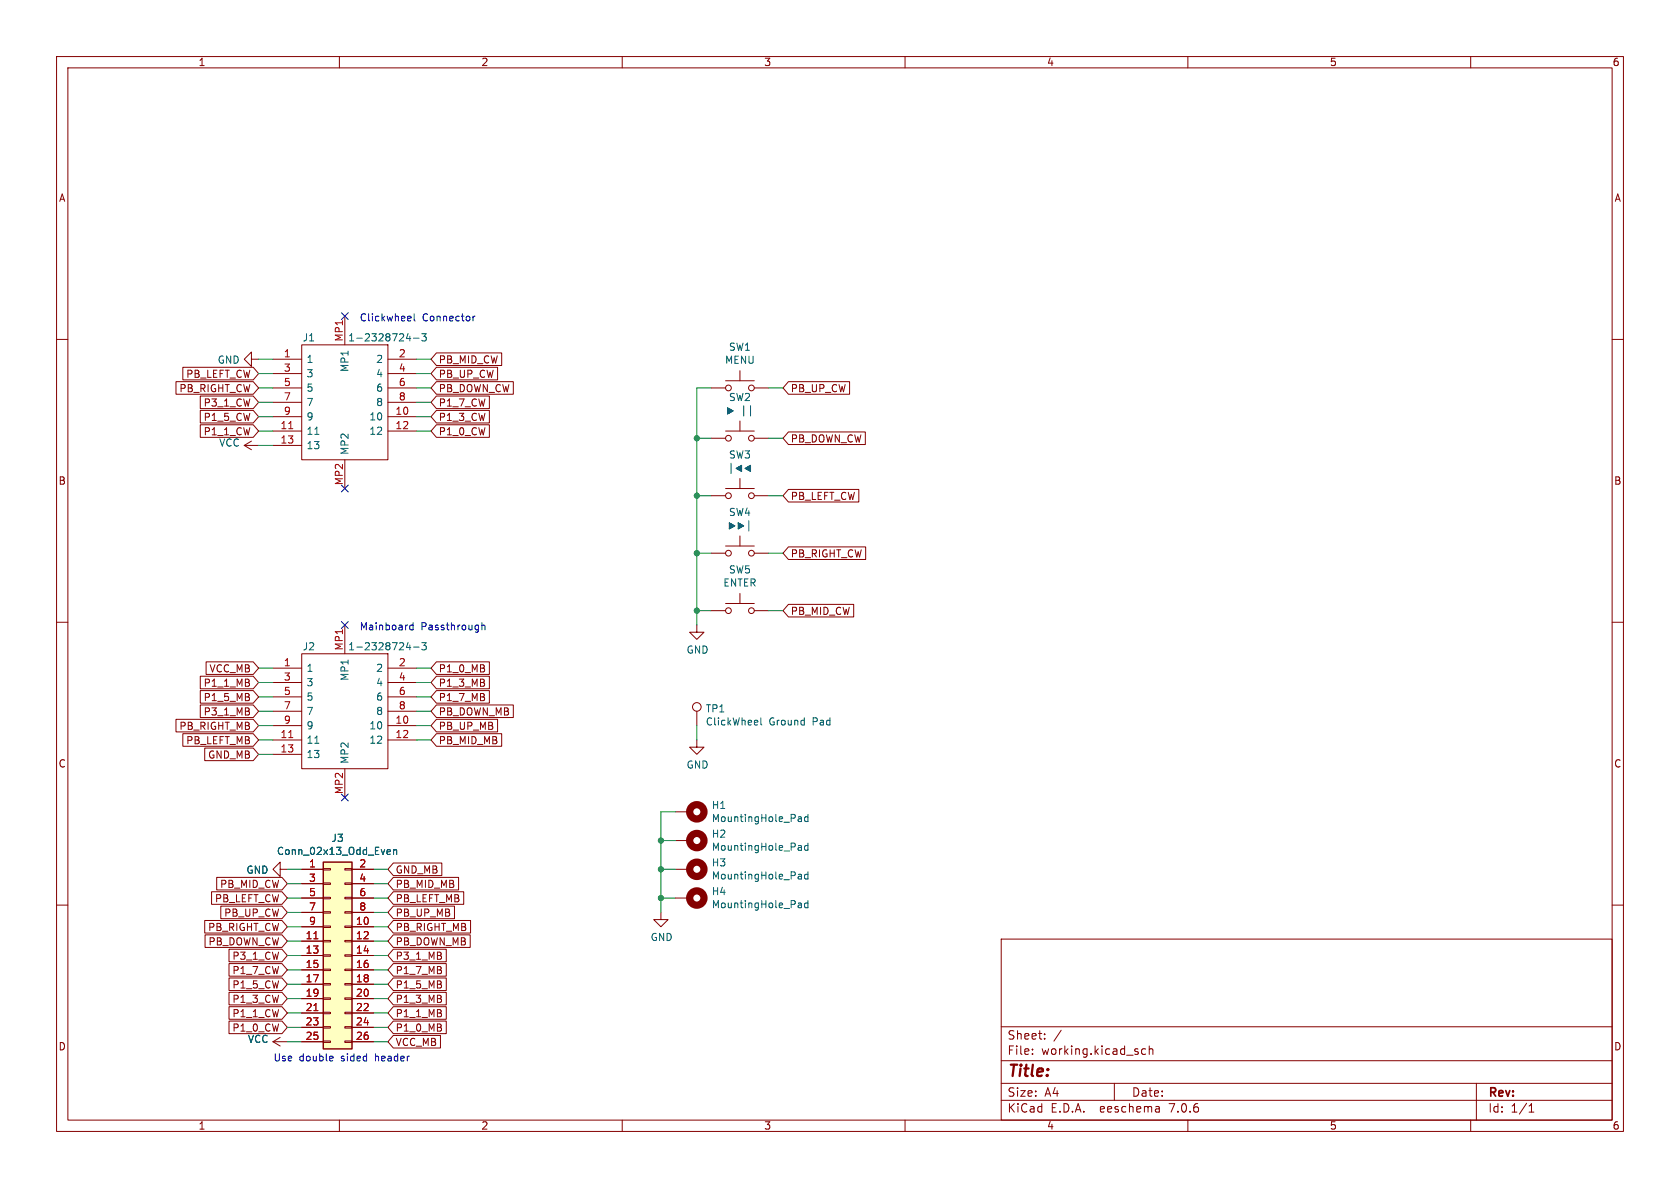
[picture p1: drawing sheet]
(kicad_sch (version 20230121) (generator eeschema)

 (paper "A4")

 (lib_symbols
  (symbol "Connector:TestPoint" (pin_numbers hide) (pin_names (offset 0.762) hide) (in_bom yes) (on_board yes)
   (property "Reference" "TP" (at 0 6.858 0) (effects (font (size 1.27 1.27))))
   (property "Value" "TestPoint" (at 0 5.08 0) (effects (font (size 1.27 1.27))))
   (property "Footprint" "" (at 5.08 0 0) (effects (font (size 1.27 1.27)) hide))
   (property "Datasheet" "~" (at 5.08 0 0) (effects (font (size 1.27 1.27)) hide))
   (symbol "TestPoint_0_1"
    (circle (center 0 3.302) (radius 0.762) (stroke (width 0) (type default)) (fill (type none))))
   (symbol "TestPoint_1_1"
    (pin passive line (at 0 0 90) (length 2.54) (name "1" (effects (font (size 1.27 1.27)))) (number "1" (effects (font (size 1.27 1.27)))))))
  (symbol "Connector_Generic:Conn_02x13_Odd_Even" (pin_names (offset 1.016) hide) (in_bom yes) (on_board yes)
   (property "Reference" "J" (at 1.27 17.78 0) (effects (font (size 1.27 1.27))))
   (property "Value" "Conn_02x13_Odd_Even" (at 1.27 -17.78 0) (effects (font (size 1.27 1.27))))
   (property "Footprint" "" (at 0 0 0) (effects (font (size 1.27 1.27)) hide))
   (property "Datasheet" "~" (at 0 0 0) (effects (font (size 1.27 1.27)) hide))
   (symbol "Conn_02x13_Odd_Even_1_1"
    (rectangle (start -1.27 -15.113) (end 0 -15.367) (stroke (width 0.1524) (type default)) (fill (type none)))
    (rectangle (start -1.27 -12.573) (end 0 -12.827) (stroke (width 0.1524) (type default)) (fill (type none)))
    (rectangle (start -1.27 -10.033) (end 0 -10.287) (stroke (width 0.1524) (type default)) (fill (type none)))
    (rectangle (start -1.27 -7.493) (end 0 -7.747) (stroke (width 0.1524) (type default)) (fill (type none)))
    (rectangle (start -1.27 -4.953) (end 0 -5.207) (stroke (width 0.1524) (type default)) (fill (type none)))
    (rectangle (start -1.27 -2.413) (end 0 -2.667) (stroke (width 0.1524) (type default)) (fill (type none)))
    (rectangle (start -1.27 0.127) (end 0 -0.127) (stroke (width 0.1524) (type default)) (fill (type none)))
    (rectangle (start -1.27 2.667) (end 0 2.413) (stroke (width 0.1524) (type default)) (fill (type none)))
    (rectangle (start -1.27 5.207) (end 0 4.953) (stroke (width 0.1524) (type default)) (fill (type none)))
    (rectangle (start -1.27 7.747) (end 0 7.493) (stroke (width 0.1524) (type default)) (fill (type none)))
    (rectangle (start -1.27 10.287) (end 0 10.033) (stroke (width 0.1524) (type default)) (fill (type none)))
    (rectangle (start -1.27 12.827) (end 0 12.573) (stroke (width 0.1524) (type default)) (fill (type none)))
    (rectangle (start -1.27 15.367) (end 0 15.113) (stroke (width 0.1524) (type default)) (fill (type none)))
    (rectangle (start -1.27 16.51) (end 3.81 -16.51) (stroke (width 0.254) (type default)) (fill (type background)))
    (rectangle (start 3.81 -15.113) (end 2.54 -15.367) (stroke (width 0.1524) (type default)) (fill (type none)))
    (rectangle (start 3.81 -12.573) (end 2.54 -12.827) (stroke (width 0.1524) (type default)) (fill (type none)))
    (rectangle (start 3.81 -10.033) (end 2.54 -10.287) (stroke (width 0.1524) (type default)) (fill (type none)))
    (rectangle (start 3.81 -7.493) (end 2.54 -7.747) (stroke (width 0.1524) (type default)) (fill (type none)))
    (rectangle (start 3.81 -4.953) (end 2.54 -5.207) (stroke (width 0.1524) (type default)) (fill (type none)))
    (rectangle (start 3.81 -2.413) (end 2.54 -2.667) (stroke (width 0.1524) (type default)) (fill (type none)))
    (rectangle (start 3.81 0.127) (end 2.54 -0.127) (stroke (width 0.1524) (type default)) (fill (type none)))
    (rectangle (start 3.81 2.667) (end 2.54 2.413) (stroke (width 0.1524) (type default)) (fill (type none)))
    (rectangle (start 3.81 5.207) (end 2.54 4.953) (stroke (width 0.1524) (type default)) (fill (type none)))
    (rectangle (start 3.81 7.747) (end 2.54 7.493) (stroke (width 0.1524) (type default)) (fill (type none)))
    (rectangle (start 3.81 10.287) (end 2.54 10.033) (stroke (width 0.1524) (type default)) (fill (type none)))
    (rectangle (start 3.81 12.827) (end 2.54 12.573) (stroke (width 0.1524) (type default)) (fill (type none)))
    (rectangle (start 3.81 15.367) (end 2.54 15.113) (stroke (width 0.1524) (type default)) (fill (type none)))
    (pin passive line (at -5.08 15.24 0) (length 3.81) (name "Pin_1" (effects (font (size 1.27 1.27)))) (number "1" (effects (font (size 1.27 1.27)))))
    (pin passive line (at 7.62 5.08 180) (length 3.81) (name "Pin_10" (effects (font (size 1.27 1.27)))) (number "10" (effects (font (size 1.27 1.27)))))
    (pin passive line (at -5.08 2.54 0) (length 3.81) (name "Pin_11" (effects (font (size 1.27 1.27)))) (number "11" (effects (font (size 1.27 1.27)))))
    (pin passive line (at 7.62 2.54 180) (length 3.81) (name "Pin_12" (effects (font (size 1.27 1.27)))) (number "12" (effects (font (size 1.27 1.27)))))
    (pin passive line (at -5.08 0 0) (length 3.81) (name "Pin_13" (effects (font (size 1.27 1.27)))) (number "13" (effects (font (size 1.27 1.27)))))
    (pin passive line (at 7.62 0 180) (length 3.81) (name "Pin_14" (effects (font (size 1.27 1.27)))) (number "14" (effects (font (size 1.27 1.27)))))
    (pin passive line (at -5.08 -2.54 0) (length 3.81) (name "Pin_15" (effects (font (size 1.27 1.27)))) (number "15" (effects (font (size 1.27 1.27)))))
    (pin passive line (at 7.62 -2.54 180) (length 3.81) (name "Pin_16" (effects (font (size 1.27 1.27)))) (number "16" (effects (font (size 1.27 1.27)))))
    (pin passive line (at -5.08 -5.08 0) (length 3.81) (name "Pin_17" (effects (font (size 1.27 1.27)))) (number "17" (effects (font (size 1.27 1.27)))))
    (pin passive line (at 7.62 -5.08 180) (length 3.81) (name "Pin_18" (effects (font (size 1.27 1.27)))) (number "18" (effects (font (size 1.27 1.27)))))
    (pin passive line (at -5.08 -7.62 0) (length 3.81) (name "Pin_19" (effects (font (size 1.27 1.27)))) (number "19" (effects (font (size 1.27 1.27)))))
    (pin passive line (at 7.62 15.24 180) (length 3.81) (name "Pin_2" (effects (font (size 1.27 1.27)))) (number "2" (effects (font (size 1.27 1.27)))))
    (pin passive line (at 7.62 -7.62 180) (length 3.81) (name "Pin_20" (effects (font (size 1.27 1.27)))) (number "20" (effects (font (size 1.27 1.27)))))
    (pin passive line (at -5.08 -10.16 0) (length 3.81) (name "Pin_21" (effects (font (size 1.27 1.27)))) (number "21" (effects (font (size 1.27 1.27)))))
    (pin passive line (at 7.62 -10.16 180) (length 3.81) (name "Pin_22" (effects (font (size 1.27 1.27)))) (number "22" (effects (font (size 1.27 1.27)))))
    (pin passive line (at -5.08 -12.7 0) (length 3.81) (name "Pin_23" (effects (font (size 1.27 1.27)))) (number "23" (effects (font (size 1.27 1.27)))))
    (pin passive line (at 7.62 -12.7 180) (length 3.81) (name "Pin_24" (effects (font (size 1.27 1.27)))) (number "24" (effects (font (size 1.27 1.27)))))
    (pin passive line (at -5.08 -15.24 0) (length 3.81) (name "Pin_25" (effects (font (size 1.27 1.27)))) (number "25" (effects (font (size 1.27 1.27)))))
    (pin passive line (at 7.62 -15.24 180) (length 3.81) (name "Pin_26" (effects (font (size 1.27 1.27)))) (number "26" (effects (font (size 1.27 1.27)))))
    (pin passive line (at -5.08 12.7 0) (length 3.81) (name "Pin_3" (effects (font (size 1.27 1.27)))) (number "3" (effects (font (size 1.27 1.27)))))
    (pin passive line (at 7.62 12.7 180) (length 3.81) (name "Pin_4" (effects (font (size 1.27 1.27)))) (number "4" (effects (font (size 1.27 1.27)))))
    (pin passive line (at -5.08 10.16 0) (length 3.81) (name "Pin_5" (effects (font (size 1.27 1.27)))) (number "5" (effects (font (size 1.27 1.27)))))
    (pin passive line (at 7.62 10.16 180) (length 3.81) (name "Pin_6" (effects (font (size 1.27 1.27)))) (number "6" (effects (font (size 1.27 1.27)))))
    (pin passive line (at -5.08 7.62 0) (length 3.81) (name "Pin_7" (effects (font (size 1.27 1.27)))) (number "7" (effects (font (size 1.27 1.27)))))
    (pin passive line (at 7.62 7.62 180) (length 3.81) (name "Pin_8" (effects (font (size 1.27 1.27)))) (number "8" (effects (font (size 1.27 1.27)))))
    (pin passive line (at -5.08 5.08 0) (length 3.81) (name "Pin_9" (effects (font (size 1.27 1.27)))) (number "9" (effects (font (size 1.27 1.27)))))))
  (symbol "Mechanical:MountingHole_Pad" (pin_numbers hide) (pin_names (offset 1.016) hide) (in_bom yes) (on_board yes)
   (property "Reference" "H" (at 0 6.35 0) (effects (font (size 1.27 1.27))))
   (property "Value" "MountingHole_Pad" (at 0 4.445 0) (effects (font (size 1.27 1.27))))
   (property "Footprint" "" (at 0 0 0) (effects (font (size 1.27 1.27)) hide))
   (property "Datasheet" "~" (at 0 0 0) (effects (font (size 1.27 1.27)) hide))
   (symbol "MountingHole_Pad_0_1"
    (circle (center 0 1.27) (radius 1.27) (stroke (width 1.27) (type default)) (fill (type none))))
   (symbol "MountingHole_Pad_1_1"
    (pin input line (at 0 -2.54 90) (length 2.54) (name "1" (effects (font (size 1.27 1.27)))) (number "1" (effects (font (size 1.27 1.27)))))))
  (symbol "Switch:SW_Push" (pin_numbers hide) (pin_names (offset 1.016) hide) (in_bom yes) (on_board yes)
   (property "Reference" "SW" (at 1.27 2.54 0) (effects (font (size 1.27 1.27)) (justify left)))
   (property "Value" "SW_Push" (at 0 -1.524 0) (effects (font (size 1.27 1.27))))
   (property "Footprint" "" (at 0 5.08 0) (effects (font (size 1.27 1.27)) hide))
   (property "Datasheet" "~" (at 0 5.08 0) (effects (font (size 1.27 1.27)) hide))
   (symbol "SW_Push_0_1"
    (circle (center -2.032 0) (radius 0.508) (stroke (width 0) (type default)) (fill (type none)))
    (polyline (pts (xy 0 1.27) (xy 0 3.048)) (stroke (width 0) (type default)) (fill (type none)))
    (polyline (pts (xy 2.54 1.27) (xy -2.54 1.27)) (stroke (width 0) (type default)) (fill (type none)))
    (circle (center 2.032 0) (radius 0.508) (stroke (width 0) (type default)) (fill (type none)))
    (pin passive line (at -5.08 0 0) (length 2.54) (name "1" (effects (font (size 1.27 1.27)))) (number "1" (effects (font (size 1.27 1.27)))))
    (pin passive line (at 5.08 0 180) (length 2.54) (name "2" (effects (font (size 1.27 1.27)))) (number "2" (effects (font (size 1.27 1.27)))))))
  (symbol "custom:1-2328724-3" (pin_names (offset 0.762)) (in_bom yes) (on_board yes)
   (property "Reference" "J" (at 26.67 12.7 0) (effects (font (size 1.27 1.27)) (justify left)))
   (property "Value" "1-2328724-3" (at 26.67 10.16 0) (effects (font (size 1.27 1.27)) (justify left)))
   (property "Footprint" "123287243" (at 26.67 7.62 0) (effects (font (size 1.27 1.27)) (justify left) hide))
   (property "Datasheet" "https://www.te.com/commerce/DocumentDelivery/DDEController?Action=showdoc&DocId=Customer+Drawing%7F2328724%7F3%7Fpdf%7FEnglish%7FENG_CD_2328724_3.pdf%7F1-2328724-3" (at 26.67 5.08 0) (effects (font (size 1.27 1.27)) (justify left) hide))
   (property "Description" "AMP - TE CONNECTIVITY - 1-2328724-3 - CONNECTOR, FPC, R/A, 13POS, 1ROW, 0.3MM" (at 26.67 2.54 0) (effects (font (size 1.27 1.27)) (justify left) hide))
   (property "Height" "1.1" (at 26.67 0 0) (effects (font (size 1.27 1.27)) (justify left) hide))
   (property "Mouser Part Number" "571-1-2328724-3" (at 26.67 -2.54 0) (effects (font (size 1.27 1.27)) (justify left) hide))
   (property "Mouser Price/Stock" "https://www.mouser.com/Search/Refine.aspx?Keyword=571-1-2328724-3" (at 26.67 -5.08 0) (effects (font (size 1.27 1.27)) (justify left) hide))
   (property "Manufacturer_Name" "TE Connectivity" (at 26.67 -7.62 0) (effects (font (size 1.27 1.27)) (justify left) hide))
   (property "Manufacturer_Part_Number" "1-2328724-3" (at 26.67 -10.16 0) (effects (font (size 1.27 1.27)) (justify left) hide))
   (symbol "1-2328724-3_0_0"
    (pin passive line (at 7.62 -12.7 90) (length 5.08) (name "1" (effects (font (size 1.27 1.27)))) (number "1" (effects (font (size 1.27 1.27)))))
    (pin passive line (at 17.78 12.7 270) (length 5.08) (name "10" (effects (font (size 1.27 1.27)))) (number "10" (effects (font (size 1.27 1.27)))))
    (pin passive line (at 20.32 -12.7 90) (length 5.08) (name "11" (effects (font (size 1.27 1.27)))) (number "11" (effects (font (size 1.27 1.27)))))
    (pin passive line (at 20.32 12.7 270) (length 5.08) (name "12" (effects (font (size 1.27 1.27)))) (number "12" (effects (font (size 1.27 1.27)))))
    (pin passive line (at 22.86 -12.7 90) (length 5.08) (name "13" (effects (font (size 1.27 1.27)))) (number "13" (effects (font (size 1.27 1.27)))))
    (pin passive line (at 7.62 12.7 270) (length 5.08) (name "2" (effects (font (size 1.27 1.27)))) (number "2" (effects (font (size 1.27 1.27)))))
    (pin passive line (at 10.16 -12.7 90) (length 5.08) (name "3" (effects (font (size 1.27 1.27)))) (number "3" (effects (font (size 1.27 1.27)))))
    (pin passive line (at 10.16 12.7 270) (length 5.08) (name "4" (effects (font (size 1.27 1.27)))) (number "4" (effects (font (size 1.27 1.27)))))
    (pin passive line (at 12.7 -12.7 90) (length 5.08) (name "5" (effects (font (size 1.27 1.27)))) (number "5" (effects (font (size 1.27 1.27)))))
    (pin passive line (at 12.7 12.7 270) (length 5.08) (name "6" (effects (font (size 1.27 1.27)))) (number "6" (effects (font (size 1.27 1.27)))))
    (pin passive line (at 15.24 -12.7 90) (length 5.08) (name "7" (effects (font (size 1.27 1.27)))) (number "7" (effects (font (size 1.27 1.27)))))
    (pin passive line (at 15.24 12.7 270) (length 5.08) (name "8" (effects (font (size 1.27 1.27)))) (number "8" (effects (font (size 1.27 1.27)))))
    (pin passive line (at 17.78 -12.7 90) (length 5.08) (name "9" (effects (font (size 1.27 1.27)))) (number "9" (effects (font (size 1.27 1.27)))))
    (pin passive line (at 0 0 0) (length 5.08) (name "MP1" (effects (font (size 1.27 1.27)))) (number "MP1" (effects (font (size 1.27 1.27)))))
    (pin passive line (at 30.48 0 180) (length 5.08) (name "MP2" (effects (font (size 1.27 1.27)))) (number "MP2" (effects (font (size 1.27 1.27))))))
   (symbol "1-2328724-3_0_1"
    (polyline (pts (xy 5.08 7.62) (xy 25.4 7.62) (xy 25.4 -7.62) (xy 5.08 -7.62) (xy 5.08 7.62)) (stroke (width 0.1524) (type solid)) (fill (type none)))))
  (symbol "power:GND" (power) (pin_names (offset 0)) (in_bom yes) (on_board yes)
   (property "Reference" "#PWR" (at 0 -6.35 0) (effects (font (size 1.27 1.27)) hide))
   (property "Value" "GND" (at 0 -3.81 0) (effects (font (size 1.27 1.27))))
   (property "Footprint" "" (at 0 0 0) (effects (font (size 1.27 1.27)) hide))
   (property "Datasheet" "" (at 0 0 0) (effects (font (size 1.27 1.27)) hide))
   (symbol "GND_0_1"
    (polyline (pts (xy 0 0) (xy 0 -1.27) (xy 1.27 -1.27) (xy 0 -2.54) (xy -1.27 -1.27) (xy 0 -1.27)) (stroke (width 0) (type default)) (fill (type none))))
   (symbol "GND_1_1"
    (pin power_in line (at 0 0 270) (length 0) hide (name "GND" (effects (font (size 1.27 1.27)))) (number "1" (effects (font (size 1.27 1.27)))))))
  (symbol "power:VCC" (power) (pin_names (offset 0)) (in_bom yes) (on_board yes)
   (property "Reference" "#PWR" (at 0 -3.81 0) (effects (font (size 1.27 1.27)) hide))
   (property "Value" "VCC" (at 0 3.81 0) (effects (font (size 1.27 1.27))))
   (property "Footprint" "" (at 0 0 0) (effects (font (size 1.27 1.27)) hide))
   (property "Datasheet" "" (at 0 0 0) (effects (font (size 1.27 1.27)) hide))
   (symbol "VCC_0_1"
    (polyline (pts (xy -0.762 1.27) (xy 0 2.54)) (stroke (width 0) (type default)) (fill (type none)))
    (polyline (pts (xy 0 0) (xy 0 2.54)) (stroke (width 0) (type default)) (fill (type none)))
    (polyline (pts (xy 0 2.54) (xy 0.762 1.27)) (stroke (width 0) (type default)) (fill (type none))))
   (symbol "VCC_1_1"
    (pin power_in line (at 0 0 90) (length 0) hide (name "VCC" (effects (font (size 1.27 1.27)))) (number "1" (effects (font (size 1.27 1.27))))))))

 (junction (at 123.19 77.47) (diameter 0) (color 0 0 0 0))
 (junction (at 123.19 97.79) (diameter 0) (color 0 0 0 0))
 (junction (at 116.84 158.75) (diameter 0) (color 0 0 0 0))
 (junction (at 116.84 148.59) (diameter 0) (color 0 0 0 0))
 (junction (at 116.84 153.67) (diameter 0) (color 0 0 0 0))
 (junction (at 123.19 107.95) (diameter 0) (color 0 0 0 0))
 (junction (at 123.19 87.63) (diameter 0) (color 0 0 0 0))

 (no_connect (at 60.96 110.49))
 (no_connect (at 60.96 55.88))
 (no_connect (at 60.96 140.97))
 (no_connect (at 60.96 86.36))

 (wire (pts (xy 48.26 68.58) (xy 45.72 68.58)) (stroke (width 0) (type default)))
 (wire (pts (xy 53.34 184.15) (xy 50.8 184.15)) (stroke (width 0) (type default)))
 (wire (pts (xy 50.8 176.53) (xy 53.34 176.53)) (stroke (width 0) (type default)))
 (wire (pts (xy 66.04 156.21) (xy 68.58 156.21)) (stroke (width 0) (type default)))
 (wire (pts (xy 66.04 173.99) (xy 68.58 173.99)) (stroke (width 0) (type default)))
 (wire (pts (xy 125.73 107.95) (xy 123.19 107.95)) (stroke (width 0) (type default)))
 (wire (pts (xy 73.66 123.19) (xy 76.2 123.19)) (stroke (width 0) (type default)))
 (wire (pts (xy 48.26 118.11) (xy 45.72 118.11)) (stroke (width 0) (type default)))
 (wire (pts (xy 73.66 125.73) (xy 76.2 125.73)) (stroke (width 0) (type default)))
 (wire (pts (xy 48.26 125.73) (xy 45.72 125.73)) (stroke (width 0) (type default)))
 (wire (pts (xy 48.26 66.04) (xy 45.72 66.04)) (stroke (width 0) (type default)))
 (wire (pts (xy 53.34 153.67) (xy 50.8 153.67)) (stroke (width 0) (type default)))
 (wire (pts (xy 48.26 123.19) (xy 45.72 123.19)) (stroke (width 0) (type default)))
 (wire (pts (xy 66.04 153.67) (xy 68.58 153.67)) (stroke (width 0) (type default)))
 (wire (pts (xy 123.19 107.95) (xy 123.19 110.49)) (stroke (width 0) (type default)))
 (wire (pts (xy 125.73 87.63) (xy 123.19 87.63)) (stroke (width 0) (type default)))
 (wire (pts (xy 73.66 130.81) (xy 76.2 130.81)) (stroke (width 0) (type default)))
 (wire (pts (xy 53.34 168.91) (xy 50.8 168.91)) (stroke (width 0) (type default)))
 (wire (pts (xy 73.66 66.04) (xy 76.2 66.04)) (stroke (width 0) (type default)))
 (wire (pts (xy 68.58 181.61) (xy 66.04 181.61)) (stroke (width 0) (type default)))
 (wire (pts (xy 48.26 120.65) (xy 45.72 120.65)) (stroke (width 0) (type default)))
 (wire (pts (xy 50.8 163.83) (xy 53.34 163.83)) (stroke (width 0) (type default)))
 (wire (pts (xy 116.84 143.51) (xy 116.84 148.59)) (stroke (width 0) (type default)))
 (wire (pts (xy 119.38 158.75) (xy 116.84 158.75)) (stroke (width 0) (type default)))
 (wire (pts (xy 50.8 181.61) (xy 53.34 181.61)) (stroke (width 0) (type default)))
 (wire (pts (xy 123.19 68.58) (xy 123.19 77.47)) (stroke (width 0) (type default)))
 (wire (pts (xy 48.26 76.2) (xy 45.72 76.2)) (stroke (width 0) (type default)))
 (wire (pts (xy 50.8 171.45) (xy 53.34 171.45)) (stroke (width 0) (type default)))
 (wire (pts (xy 73.66 118.11) (xy 76.2 118.11)) (stroke (width 0) (type default)))
 (wire (pts (xy 50.8 158.75) (xy 53.34 158.75)) (stroke (width 0) (type default)))
 (wire (pts (xy 48.26 78.74) (xy 45.72 78.74)) (stroke (width 0) (type default)))
 (wire (pts (xy 73.66 73.66) (xy 76.2 73.66)) (stroke (width 0) (type default)))
 (wire (pts (xy 66.04 179.07) (xy 68.58 179.07)) (stroke (width 0) (type default)))
 (wire (pts (xy 66.04 166.37) (xy 68.58 166.37)) (stroke (width 0) (type default)))
 (wire (pts (xy 53.34 173.99) (xy 50.8 173.99)) (stroke (width 0) (type default)))
 (wire (pts (xy 66.04 161.29) (xy 68.58 161.29)) (stroke (width 0) (type default)))
 (wire (pts (xy 125.73 97.79) (xy 123.19 97.79)) (stroke (width 0) (type default)))
 (wire (pts (xy 135.89 107.95) (xy 138.43 107.95)) (stroke (width 0) (type default)))
 (wire (pts (xy 123.19 97.79) (xy 123.19 107.95)) (stroke (width 0) (type default)))
 (wire (pts (xy 53.34 179.07) (xy 50.8 179.07)) (stroke (width 0) (type default)))
 (wire (pts (xy 48.26 71.12) (xy 45.72 71.12)) (stroke (width 0) (type default)))
 (wire (pts (xy 48.26 130.81) (xy 45.72 130.81)) (stroke (width 0) (type default)))
 (wire (pts (xy 116.84 158.75) (xy 116.84 161.29)) (stroke (width 0) (type default)))
 (wire (pts (xy 73.66 120.65) (xy 76.2 120.65)) (stroke (width 0) (type default)))
 (wire (pts (xy 119.38 143.51) (xy 116.84 143.51)) (stroke (width 0) (type default)))
 (wire (pts (xy 123.19 128.27) (xy 123.19 130.81)) (stroke (width 0) (type default)))
 (wire (pts (xy 125.73 77.47) (xy 123.19 77.47)) (stroke (width 0) (type default)))
 (wire (pts (xy 68.58 171.45) (xy 66.04 171.45)) (stroke (width 0) (type default)))
 (wire (pts (xy 68.58 158.75) (xy 66.04 158.75)) (stroke (width 0) (type default)))
 (wire (pts (xy 116.84 148.59) (xy 116.84 153.67)) (stroke (width 0) (type default)))
 (wire (pts (xy 135.89 68.58) (xy 138.43 68.58)) (stroke (width 0) (type default)))
 (wire (pts (xy 123.19 77.47) (xy 123.19 87.63)) (stroke (width 0) (type default)))
 (wire (pts (xy 119.38 153.67) (xy 116.84 153.67)) (stroke (width 0) (type default)))
 (wire (pts (xy 53.34 161.29) (xy 50.8 161.29)) (stroke (width 0) (type default)))
 (wire (pts (xy 53.34 166.37) (xy 50.8 166.37)) (stroke (width 0) (type default)))
 (wire (pts (xy 68.58 163.83) (xy 66.04 163.83)) (stroke (width 0) (type default)))
 (wire (pts (xy 135.89 77.47) (xy 138.43 77.47)) (stroke (width 0) (type default)))
 (wire (pts (xy 135.89 97.79) (xy 138.43 97.79)) (stroke (width 0) (type default)))
 (wire (pts (xy 73.66 63.5) (xy 76.2 63.5)) (stroke (width 0) (type default)))
 (wire (pts (xy 53.34 156.21) (xy 50.8 156.21)) (stroke (width 0) (type default)))
 (wire (pts (xy 48.26 133.35) (xy 45.72 133.35)) (stroke (width 0) (type default)))
 (wire (pts (xy 73.66 71.12) (xy 76.2 71.12)) (stroke (width 0) (type default)))
 (wire (pts (xy 48.26 128.27) (xy 45.72 128.27)) (stroke (width 0) (type default)))
 (wire (pts (xy 73.66 68.58) (xy 76.2 68.58)) (stroke (width 0) (type default)))
 (wire (pts (xy 135.89 87.63) (xy 138.43 87.63)) (stroke (width 0) (type default)))
 (wire (pts (xy 48.26 73.66) (xy 45.72 73.66)) (stroke (width 0) (type default)))
 (wire (pts (xy 119.38 148.59) (xy 116.84 148.59)) (stroke (width 0) (type default)))
 (wire (pts (xy 48.26 63.5) (xy 45.72 63.5)) (stroke (width 0) (type default)))
 (wire (pts (xy 68.58 176.53) (xy 66.04 176.53)) (stroke (width 0) (type default)))
 (wire (pts (xy 66.04 184.15) (xy 68.58 184.15)) (stroke (width 0) (type default)))
 (wire (pts (xy 73.66 128.27) (xy 76.2 128.27)) (stroke (width 0) (type default)))
 (wire (pts (xy 73.66 76.2) (xy 76.2 76.2)) (stroke (width 0) (type default)))
 (wire (pts (xy 116.84 153.67) (xy 116.84 158.75)) (stroke (width 0) (type default)))
 (wire (pts (xy 123.19 87.63) (xy 123.19 97.79)) (stroke (width 0) (type default)))
 (wire (pts (xy 66.04 168.91) (xy 68.58 168.91)) (stroke (width 0) (type default)))
 (wire (pts (xy 125.73 68.58) (xy 123.19 68.58)) (stroke (width 0) (type default)))

 (text "Clickwheel Connector" (at 63.5 57.15 0) (effects (font (size 1.27 1.27)) (justify left bottom)))
 (text "Use double sided header" (at 48.26 187.96 0) (effects (font (size 1.27 1.27)) (justify left bottom)))
 (text "Mainboard Passthrough\n" (at 63.5 111.76 0) (effects (font (size 1.27 1.27)) (justify left bottom)))

 (global_label "PB_UP_CW" (shape input) (at 138.43 68.58 0) (effects (font (size 1.27 1.27)) (justify left))
  (property "Intersheetrefs" "${INTERSHEET_REFS}" (at 138.43 68.58 0) (effects (font (size 1.27 1.27)) hide)))
 (global_label "PB_MID_CW" (shape input) (at 50.8 156.21 180) (effects (font (size 1.27 1.27)) (justify right))
  (property "Intersheetrefs" "${INTERSHEET_REFS}" (at 50.8 156.21 0) (effects (font (size 1.27 1.27)) hide)))
 (global_label "P1_5_CW" (shape input) (at 50.8 173.99 180) (effects (font (size 1.27 1.27)) (justify right))
  (property "Intersheetrefs" "${INTERSHEET_REFS}" (at 50.8 173.99 0) (effects (font (size 1.27 1.27)) hide)))
 (global_label "P1_0_MB" (shape input) (at 76.2 118.11 0) (effects (font (size 1.27 1.27)) (justify left))
  (property "Intersheetrefs" "${INTERSHEET_REFS}" (at 76.2 118.11 0) (effects (font (size 1.27 1.27)) hide)))
 (global_label "PB_MID_CW" (shape input) (at 138.43 107.95 0) (effects (font (size 1.27 1.27)) (justify left))
  (property "Intersheetrefs" "${INTERSHEET_REFS}" (at 138.43 107.95 0) (effects (font (size 1.27 1.27)) hide)))
 (global_label "P3_1_CW" (shape input) (at 50.8 168.91 180) (effects (font (size 1.27 1.27)) (justify right))
  (property "Intersheetrefs" "${INTERSHEET_REFS}" (at 50.8 168.91 0) (effects (font (size 1.27 1.27)) hide)))
 (global_label "P1_5_MB" (shape input) (at 68.58 173.99 0) (effects (font (size 1.27 1.27)) (justify left))
  (property "Intersheetrefs" "${INTERSHEET_REFS}" (at 68.58 173.99 0) (effects (font (size 1.27 1.27)) hide)))
 (global_label "VCC_MB" (shape input) (at 45.72 118.11 180) (effects (font (size 1.27 1.27)) (justify right))
  (property "Intersheetrefs" "${INTERSHEET_REFS}" (at 45.72 118.11 0) (effects (font (size 1.27 1.27)) hide)))
 (global_label "PB_RIGHT_MB" (shape input) (at 45.72 128.27 180) (effects (font (size 1.27 1.27)) (justify right))
  (property "Intersheetrefs" "${INTERSHEET_REFS}" (at 45.72 128.27 0) (effects (font (size 1.27 1.27)) hide)))
 (global_label "PB_UP_CW" (shape input) (at 50.8 161.29 180) (effects (font (size 1.27 1.27)) (justify right))
  (property "Intersheetrefs" "${INTERSHEET_REFS}" (at 50.8 161.29 0) (effects (font (size 1.27 1.27)) hide)))
 (global_label "PB_DOWN_CW" (shape input) (at 138.43 77.47 0) (effects (font (size 1.27 1.27)) (justify left))
  (property "Intersheetrefs" "${INTERSHEET_REFS}" (at 138.43 77.47 0) (effects (font (size 1.27 1.27)) hide)))
 (global_label "GND_MB" (shape input) (at 68.58 153.67 0) (effects (font (size 1.27 1.27)) (justify left))
  (property "Intersheetrefs" "${INTERSHEET_REFS}" (at 68.58 153.67 0) (effects (font (size 1.27 1.27)) hide)))
 (global_label "PB_LEFT_CW" (shape input) (at 138.43 87.63 0) (effects (font (size 1.27 1.27)) (justify left))
  (property "Intersheetrefs" "${INTERSHEET_REFS}" (at 138.43 87.63 0) (effects (font (size 1.27 1.27)) hide)))
 (global_label "PB_RIGHT_CW" (shape input) (at 138.43 97.79 0) (effects (font (size 1.27 1.27)) (justify left))
  (property "Intersheetrefs" "${INTERSHEET_REFS}" (at 138.43 97.79 0) (effects (font (size 1.27 1.27)) hide)))
 (global_label "P1_3_CW" (shape input) (at 76.2 73.66 0) (effects (font (size 1.27 1.27)) (justify left))
  (property "Intersheetrefs" "${INTERSHEET_REFS}" (at 76.2 73.66 0) (effects (font (size 1.27 1.27)) hide)))
 (global_label "P1_7_MB" (shape input) (at 68.58 171.45 0) (effects (font (size 1.27 1.27)) (justify left))
  (property "Intersheetrefs" "${INTERSHEET_REFS}" (at 68.58 171.45 0) (effects (font (size 1.27 1.27)) hide)))
 (global_label "PB_DOWN_MB" (shape input) (at 68.58 166.37 0) (effects (font (size 1.27 1.27)) (justify left))
  (property "Intersheetrefs" "${INTERSHEET_REFS}" (at 68.58 166.37 0) (effects (font (size 1.27 1.27)) hide)))
 (global_label "PB_MID_MB" (shape input) (at 68.58 156.21 0) (effects (font (size 1.27 1.27)) (justify left))
  (property "Intersheetrefs" "${INTERSHEET_REFS}" (at 68.58 156.21 0) (effects (font (size 1.27 1.27)) hide)))
 (global_label "P1_0_CW" (shape input) (at 50.8 181.61 180) (effects (font (size 1.27 1.27)) (justify right))
  (property "Intersheetrefs" "${INTERSHEET_REFS}" (at 50.8 181.61 0) (effects (font (size 1.27 1.27)) hide)))
 (global_label "PB_LEFT_CW" (shape input) (at 50.8 158.75 180) (effects (font (size 1.27 1.27)) (justify right))
  (property "Intersheetrefs" "${INTERSHEET_REFS}" (at 50.8 158.75 0) (effects (font (size 1.27 1.27)) hide)))
 (global_label "P1_0_MB" (shape input) (at 68.58 181.61 0) (effects (font (size 1.27 1.27)) (justify left))
  (property "Intersheetrefs" "${INTERSHEET_REFS}" (at 68.58 181.61 0) (effects (font (size 1.27 1.27)) hide)))
 (global_label "P1_3_MB" (shape input) (at 68.58 176.53 0) (effects (font (size 1.27 1.27)) (justify left))
  (property "Intersheetrefs" "${INTERSHEET_REFS}" (at 68.58 176.53 0) (effects (font (size 1.27 1.27)) hide)))
 (global_label "PB_DOWN_CW" (shape input) (at 76.2 68.58 0) (effects (font (size 1.27 1.27)) (justify left))
  (property "Intersheetrefs" "${INTERSHEET_REFS}" (at 76.2 68.58 0) (effects (font (size 1.27 1.27)) hide)))
 (global_label "PB_UP_CW" (shape input) (at 76.2 66.04 0) (effects (font (size 1.27 1.27)) (justify left))
  (property "Intersheetrefs" "${INTERSHEET_REFS}" (at 76.2 66.04 0) (effects (font (size 1.27 1.27)) hide)))
 (global_label "P1_0_CW" (shape input) (at 76.2 76.2 0) (effects (font (size 1.27 1.27)) (justify left))
  (property "Intersheetrefs" "${INTERSHEET_REFS}" (at 76.2 76.2 0) (effects (font (size 1.27 1.27)) hide)))
 (global_label "P1_5_CW" (shape input) (at 45.72 73.66 180) (effects (font (size 1.27 1.27)) (justify right))
  (property "Intersheetrefs" "${INTERSHEET_REFS}" (at 45.72 73.66 0) (effects (font (size 1.27 1.27)) hide)))
 (global_label "PB_UP_MB" (shape input) (at 68.58 161.29 0) (effects (font (size 1.27 1.27)) (justify left))
  (property "Intersheetrefs" "${INTERSHEET_REFS}" (at 68.58 161.29 0) (effects (font (size 1.27 1.27)) hide)))
 (global_label "PB_RIGHT_CW" (shape input) (at 50.8 163.83 180) (effects (font (size 1.27 1.27)) (justify right))
  (property "Intersheetrefs" "${INTERSHEET_REFS}" (at 50.8 163.83 0) (effects (font (size 1.27 1.27)) hide)))
 (global_label "P1_3_MB" (shape input) (at 76.2 120.65 0) (effects (font (size 1.27 1.27)) (justify left))
  (property "Intersheetrefs" "${INTERSHEET_REFS}" (at 76.2 120.65 0) (effects (font (size 1.27 1.27)) hide)))
 (global_label "PB_DOWN_CW" (shape input) (at 50.8 166.37 180) (effects (font (size 1.27 1.27)) (justify right))
  (property "Intersheetrefs" "${INTERSHEET_REFS}" (at 50.8 166.37 0) (effects (font (size 1.27 1.27)) hide)))
 (global_label "PB_MID_MB" (shape input) (at 76.2 130.81 0) (effects (font (size 1.27 1.27)) (justify left))
  (property "Intersheetrefs" "${INTERSHEET_REFS}" (at 76.2 130.81 0) (effects (font (size 1.27 1.27)) hide)))
 (global_label "PB_LEFT_MB" (shape input) (at 45.72 130.81 180) (effects (font (size 1.27 1.27)) (justify right))
  (property "Intersheetrefs" "${INTERSHEET_REFS}" (at 45.72 130.81 0) (effects (font (size 1.27 1.27)) hide)))
 (global_label "PB_UP_MB" (shape input) (at 76.2 128.27 0) (effects (font (size 1.27 1.27)) (justify left))
  (property "Intersheetrefs" "${INTERSHEET_REFS}" (at 76.2 128.27 0) (effects (font (size 1.27 1.27)) hide)))
 (global_label "P1_5_MB" (shape input) (at 45.72 123.19 180) (effects (font (size 1.27 1.27)) (justify right))
  (property "Intersheetrefs" "${INTERSHEET_REFS}" (at 45.72 123.19 0) (effects (font (size 1.27 1.27)) hide)))
 (global_label "P3_1_CW" (shape input) (at 45.72 71.12 180) (effects (font (size 1.27 1.27)) (justify right))
  (property "Intersheetrefs" "${INTERSHEET_REFS}" (at 45.72 71.12 0) (effects (font (size 1.27 1.27)) hide)))
 (global_label "PB_LEFT_CW" (shape input) (at 45.72 66.04 180) (effects (font (size 1.27 1.27)) (justify right))
  (property "Intersheetrefs" "${INTERSHEET_REFS}" (at 45.72 66.04 0) (effects (font (size 1.27 1.27)) hide)))
 (global_label "P1_7_MB" (shape input) (at 76.2 123.19 0) (effects (font (size 1.27 1.27)) (justify left))
  (property "Intersheetrefs" "${INTERSHEET_REFS}" (at 76.2 123.19 0) (effects (font (size 1.27 1.27)) hide)))
 (global_label "P1_1_MB" (shape input) (at 45.72 120.65 180) (effects (font (size 1.27 1.27)) (justify right))
  (property "Intersheetrefs" "${INTERSHEET_REFS}" (at 45.72 120.65 0) (effects (font (size 1.27 1.27)) hide)))
 (global_label "PB_LEFT_MB" (shape input) (at 68.58 158.75 0) (effects (font (size 1.27 1.27)) (justify left))
  (property "Intersheetrefs" "${INTERSHEET_REFS}" (at 68.58 158.75 0) (effects (font (size 1.27 1.27)) hide)))
 (global_label "PB_RIGHT_MB" (shape input) (at 68.58 163.83 0) (effects (font (size 1.27 1.27)) (justify left))
  (property "Intersheetrefs" "${INTERSHEET_REFS}" (at 68.58 163.83 0) (effects (font (size 1.27 1.27)) hide)))
 (global_label "P1_1_MB" (shape input) (at 68.58 179.07 0) (effects (font (size 1.27 1.27)) (justify left))
  (property "Intersheetrefs" "${INTERSHEET_REFS}" (at 68.58 179.07 0) (effects (font (size 1.27 1.27)) hide)))
 (global_label "PB_MID_CW" (shape input) (at 76.2 63.5 0) (effects (font (size 1.27 1.27)) (justify left))
  (property "Intersheetrefs" "${INTERSHEET_REFS}" (at 76.2 63.5 0) (effects (font (size 1.27 1.27)) hide)))
 (global_label "PB_DOWN_MB" (shape input) (at 76.2 125.73 0) (effects (font (size 1.27 1.27)) (justify left))
  (property "Intersheetrefs" "${INTERSHEET_REFS}" (at 76.2 125.73 0) (effects (font (size 1.27 1.27)) hide)))
 (global_label "GND_MB" (shape input) (at 45.72 133.35 180) (effects (font (size 1.27 1.27)) (justify right))
  (property "Intersheetrefs" "${INTERSHEET_REFS}" (at 45.72 133.35 0) (effects (font (size 1.27 1.27)) hide)))
 (global_label "VCC_MB" (shape input) (at 68.58 184.15 0) (effects (font (size 1.27 1.27)) (justify left))
  (property "Intersheetrefs" "${INTERSHEET_REFS}" (at 68.58 184.15 0) (effects (font (size 1.27 1.27)) hide)))
 (global_label "P1_1_CW" (shape input) (at 50.8 179.07 180) (effects (font (size 1.27 1.27)) (justify right))
  (property "Intersheetrefs" "${INTERSHEET_REFS}" (at 50.8 179.07 0) (effects (font (size 1.27 1.27)) hide)))
 (global_label "P3_1_MB" (shape input) (at 68.58 168.91 0) (effects (font (size 1.27 1.27)) (justify left))
  (property "Intersheetrefs" "${INTERSHEET_REFS}" (at 68.58 168.91 0) (effects (font (size 1.27 1.27)) hide)))
 (global_label "P1_7_CW" (shape input) (at 76.2 71.12 0) (effects (font (size 1.27 1.27)) (justify left))
  (property "Intersheetrefs" "${INTERSHEET_REFS}" (at 76.2 71.12 0) (effects (font (size 1.27 1.27)) hide)))
 (global_label "P1_7_CW" (shape input) (at 50.8 171.45 180) (effects (font (size 1.27 1.27)) (justify right))
  (property "Intersheetrefs" "${INTERSHEET_REFS}" (at 50.8 171.45 0) (effects (font (size 1.27 1.27)) hide)))
 (global_label "P3_1_MB" (shape input) (at 45.72 125.73 180) (effects (font (size 1.27 1.27)) (justify right))
  (property "Intersheetrefs" "${INTERSHEET_REFS}" (at 45.72 125.73 0) (effects (font (size 1.27 1.27)) hide)))
 (global_label "PB_RIGHT_CW" (shape input) (at 45.72 68.58 180) (effects (font (size 1.27 1.27)) (justify right))
  (property "Intersheetrefs" "${INTERSHEET_REFS}" (at 45.72 68.58 0) (effects (font (size 1.27 1.27)) hide)))
 (global_label "P1_1_CW" (shape input) (at 45.72 76.2 180) (effects (font (size 1.27 1.27)) (justify right))
  (property "Intersheetrefs" "${INTERSHEET_REFS}" (at 45.72 76.2 0) (effects (font (size 1.27 1.27)) hide)))
 (global_label "P1_3_CW" (shape input) (at 50.8 176.53 180) (effects (font (size 1.27 1.27)) (justify right))
  (property "Intersheetrefs" "${INTERSHEET_REFS}" (at 50.8 176.53 0) (effects (font (size 1.27 1.27)) hide)))

 (symbol (lib_id "custom:1-2328724-3") (at 60.96 55.88 270) (unit 1) (in_bom yes) (on_board yes) (dnp no)
  (property "Reference" "J1" (at 54.61 59.69 90) (effects (font (size 1.27 1.27))))
  (property "Value" "1-2328724-3" (at 68.58 59.69 90) (effects (font (size 1.27 1.27))))
  (property "Footprint" "custom:123287243" (at 68.58 82.55 0) (effects (font (size 1.27 1.27)) (justify left) hide))
  (property "Datasheet" "https://www.te.com/commerce/DocumentDelivery/DDEController?Action=showdoc&DocId=Customer+Drawing%7F2328724%7F3%7Fpdf%7FEnglish%7FENG_CD_2328724_3.pdf%7F1-2328724-3" (at 66.04 82.55 0) (effects (font (size 1.27 1.27)) (justify left) hide))
  (property "Description" "AMP - TE CONNECTIVITY - 1-2328724-3 - CONNECTOR, FPC, R/A, 13POS, 1ROW, 0.3MM" (at 63.5 82.55 0) (effects (font (size 1.27 1.27)) (justify left) hide))
  (property "Height" "1.1" (at 60.96 82.55 0) (effects (font (size 1.27 1.27)) (justify left) hide))
  (property "Mouser Part Number" "571-1-2328724-3" (at 58.42 82.55 0) (effects (font (size 1.27 1.27)) (justify left) hide))
  (property "Mouser Price/Stock" "https://www.mouser.com/Search/Refine.aspx?Keyword=571-1-2328724-3" (at 55.88 82.55 0) (effects (font (size 1.27 1.27)) (justify left) hide))
  (property "Manufacturer_Name" "TE Connectivity" (at 53.34 82.55 0) (effects (font (size 1.27 1.27)) (justify left) hide))
  (property "Manufacturer_Part_Number" "1-2328724-3" (at 50.8 82.55 0) (effects (font (size 1.27 1.27)) (justify left) hide)) (pin "1") (pin "10") (pin "11") (pin "12") (pin "13") (pin "2") (pin "3") (pin "4") (pin "5") (pin "6") (pin "7") (pin "8") (pin "9") (pin "MP1") (pin "MP2"))

 (symbol (lib_id "Switch:SW_Push") (at 130.81 68.58 0) (unit 1) (in_bom yes) (on_board yes) (dnp no)
  (property "Reference" "SW1" (at 130.81 61.341 0) (effects (font (size 1.27 1.27))))
  (property "Value" "MENU" (at 130.81 63.6524 0) (effects (font (size 1.27 1.27))))
  (property "Footprint" "Button_Switch_THT:SW_PUSH_6mm" (at 130.81 63.5 0) (effects (font (size 1.27 1.27)) hide))
  (property "Datasheet" "~" (at 130.81 63.5 0) (effects (font (size 1.27 1.27)) hide)) (pin "1") (pin "2"))

 (symbol (lib_id "Switch:SW_Push") (at 130.81 77.47 0) (unit 1) (in_bom yes) (on_board yes) (dnp no)
  (property "Reference" "SW2" (at 130.81 70.231 0) (effects (font (size 1.27 1.27))))
  (property "Value" "▶ ||" (at 130.81 72.5424 0) (effects (font (size 1.27 1.27))))
  (property "Footprint" "Button_Switch_THT:SW_PUSH_6mm_H4.3mm" (at 130.81 72.39 0) (effects (font (size 1.27 1.27)) hide))
  (property "Datasheet" "~" (at 130.81 72.39 0) (effects (font (size 1.27 1.27)) hide)) (pin "1") (pin "2"))

 (symbol (lib_id "Switch:SW_Push") (at 130.81 87.63 0) (unit 1) (in_bom yes) (on_board yes) (dnp no)
  (property "Reference" "SW3" (at 130.81 80.391 0) (effects (font (size 1.27 1.27))))
  (property "Value" "|◀◀" (at 130.81 82.7024 0) (effects (font (size 1.27 1.27))))
  (property "Footprint" "Button_Switch_THT:SW_PUSH_6mm_H4.3mm" (at 130.81 82.55 0) (effects (font (size 1.27 1.27)) hide))
  (property "Datasheet" "~" (at 130.81 82.55 0) (effects (font (size 1.27 1.27)) hide)) (pin "1") (pin "2"))

 (symbol (lib_id "Switch:SW_Push") (at 130.81 97.79 0) (unit 1) (in_bom yes) (on_board yes) (dnp no)
  (property "Reference" "SW4" (at 130.81 90.551 0) (effects (font (size 1.27 1.27))))
  (property "Value" "▶▶|" (at 130.81 92.8624 0) (effects (font (size 1.27 1.27))))
  (property "Footprint" "Button_Switch_THT:SW_PUSH_6mm_H4.3mm" (at 130.81 92.71 0) (effects (font (size 1.27 1.27)) hide))
  (property "Datasheet" "~" (at 130.81 92.71 0) (effects (font (size 1.27 1.27)) hide)) (pin "1") (pin "2"))

 (symbol (lib_id "Switch:SW_Push") (at 130.81 107.95 0) (unit 1) (in_bom yes) (on_board yes) (dnp no)
  (property "Reference" "SW5" (at 130.81 100.711 0) (effects (font (size 1.27 1.27))))
  (property "Value" "ENTER" (at 130.81 103.0224 0) (effects (font (size 1.27 1.27))))
  (property "Footprint" "Button_Switch_THT:SW_PUSH_6mm_H4.3mm" (at 130.81 102.87 0) (effects (font (size 1.27 1.27)) hide))
  (property "Datasheet" "~" (at 130.81 102.87 0) (effects (font (size 1.27 1.27)) hide)) (pin "1") (pin "2"))

 (symbol (lib_id "power:GND") (at 123.19 110.49 0) (unit 1) (in_bom yes) (on_board yes) (dnp no)
  (property "Reference" "#PWR06" (at 123.19 116.84 0) (effects (font (size 1.27 1.27)) hide))
  (property "Value" "GND" (at 123.317 114.8842 0) (effects (font (size 1.27 1.27))))
  (property "Footprint" "" (at 123.19 110.49 0) (effects (font (size 1.27 1.27)) hide))
  (property "Datasheet" "" (at 123.19 110.49 0) (effects (font (size 1.27 1.27)) hide)) (pin "1"))

 (symbol (lib_id "power:GND") (at 45.72 63.5 270) (unit 1) (in_bom yes) (on_board yes) (dnp no)
  (property "Reference" "#PWR01" (at 39.37 63.5 0) (effects (font (size 1.27 1.27)) hide))
  (property "Value" "GND" (at 42.4688 63.627 90) (effects (font (size 1.27 1.27)) (justify right)))
  (property "Footprint" "" (at 45.72 63.5 0) (effects (font (size 1.27 1.27)) hide))
  (property "Datasheet" "" (at 45.72 63.5 0) (effects (font (size 1.27 1.27)) hide)) (pin "1"))

 (symbol (lib_id "power:VCC") (at 45.72 78.74 90) (unit 1) (in_bom yes) (on_board yes) (dnp no)
  (property "Reference" "#PWR02" (at 49.53 78.74 0) (effects (font (size 1.27 1.27)) hide))
  (property "Value" "VCC" (at 42.4942 78.2828 90) (effects (font (size 1.27 1.27)) (justify left)))
  (property "Footprint" "" (at 45.72 78.74 0) (effects (font (size 1.27 1.27)) hide))
  (property "Datasheet" "" (at 45.72 78.74 0) (effects (font (size 1.27 1.27)) hide)) (pin "1"))

 (symbol (lib_id "custom:1-2328724-3") (at 60.96 110.49 270) (unit 1) (in_bom yes) (on_board yes) (dnp no)
  (property "Reference" "J2" (at 54.61 114.3 90) (effects (font (size 1.27 1.27))))
  (property "Value" "1-2328724-3" (at 68.58 114.3 90) (effects (font (size 1.27 1.27))))
  (property "Footprint" "custom:123287243" (at 68.58 137.16 0) (effects (font (size 1.27 1.27)) (justify left) hide))
  (property "Datasheet" "https://www.te.com/commerce/DocumentDelivery/DDEController?Action=showdoc&DocId=Customer+Drawing%7F2328724%7F3%7Fpdf%7FEnglish%7FENG_CD_2328724_3.pdf%7F1-2328724-3" (at 66.04 137.16 0) (effects (font (size 1.27 1.27)) (justify left) hide))
  (property "Description" "AMP - TE CONNECTIVITY - 1-2328724-3 - CONNECTOR, FPC, R/A, 13POS, 1ROW, 0.3MM" (at 63.5 137.16 0) (effects (font (size 1.27 1.27)) (justify left) hide))
  (property "Height" "1.1" (at 60.96 137.16 0) (effects (font (size 1.27 1.27)) (justify left) hide))
  (property "Mouser Part Number" "571-1-2328724-3" (at 58.42 137.16 0) (effects (font (size 1.27 1.27)) (justify left) hide))
  (property "Mouser Price/Stock" "https://www.mouser.com/Search/Refine.aspx?Keyword=571-1-2328724-3" (at 55.88 137.16 0) (effects (font (size 1.27 1.27)) (justify left) hide))
  (property "Manufacturer_Name" "TE Connectivity" (at 53.34 137.16 0) (effects (font (size 1.27 1.27)) (justify left) hide))
  (property "Manufacturer_Part_Number" "1-2328724-3" (at 50.8 137.16 0) (effects (font (size 1.27 1.27)) (justify left) hide)) (pin "1") (pin "10") (pin "11") (pin "12") (pin "13") (pin "2") (pin "3") (pin "4") (pin "5") (pin "6") (pin "7") (pin "8") (pin "9") (pin "MP1") (pin "MP2"))

 (symbol (lib_id "Connector:TestPoint") (at 123.19 128.27 0) (unit 1) (in_bom yes) (on_board yes) (dnp no)
  (property "Reference" "TP1" (at 124.6632 125.2728 0) (effects (font (size 1.27 1.27)) (justify left)))
  (property "Value" "ClickWheel Ground Pad" (at 124.6632 127.5842 0) (effects (font (size 1.27 1.27)) (justify left)))
  (property "Footprint" "custom:clickwheel" (at 128.27 128.27 0) (effects (font (size 1.27 1.27)) hide))
  (property "Datasheet" "~" (at 128.27 128.27 0) (effects (font (size 1.27 1.27)) hide)) (pin "1"))

 (symbol (lib_id "power:GND") (at 123.19 130.81 0) (unit 1) (in_bom yes) (on_board yes) (dnp no)
  (property "Reference" "#PWR07" (at 123.19 137.16 0) (effects (font (size 1.27 1.27)) hide))
  (property "Value" "GND" (at 123.317 135.2042 0) (effects (font (size 1.27 1.27))))
  (property "Footprint" "" (at 123.19 130.81 0) (effects (font (size 1.27 1.27)) hide))
  (property "Datasheet" "" (at 123.19 130.81 0) (effects (font (size 1.27 1.27)) hide)) (pin "1"))

 (symbol (lib_id "Mechanical:MountingHole_Pad") (at 121.92 158.75 270) (unit 1) (in_bom yes) (on_board yes) (dnp no)
  (property "Reference" "H4" (at 125.73 157.5816 90) (effects (font (size 1.27 1.27)) (justify left)))
  (property "Value" "MountingHole_Pad" (at 125.73 159.893 90) (effects (font (size 1.27 1.27)) (justify left)))
  (property "Footprint" "MountingHole:MountingHole_3.2mm_M3_Pad" (at 121.92 158.75 0) (effects (font (size 1.27 1.27)) hide))
  (property "Datasheet" "~" (at 121.92 158.75 0) (effects (font (size 1.27 1.27)) hide)) (pin "1"))

 (symbol (lib_id "Mechanical:MountingHole_Pad") (at 121.92 153.67 270) (unit 1) (in_bom yes) (on_board yes) (dnp no)
  (property "Reference" "H3" (at 125.73 152.5016 90) (effects (font (size 1.27 1.27)) (justify left)))
  (property "Value" "MountingHole_Pad" (at 125.73 154.813 90) (effects (font (size 1.27 1.27)) (justify left)))
  (property "Footprint" "MountingHole:MountingHole_3.2mm_M3_Pad" (at 121.92 153.67 0) (effects (font (size 1.27 1.27)) hide))
  (property "Datasheet" "~" (at 121.92 153.67 0) (effects (font (size 1.27 1.27)) hide)) (pin "1"))

 (symbol (lib_id "Mechanical:MountingHole_Pad") (at 121.92 148.59 270) (unit 1) (in_bom yes) (on_board yes) (dnp no)
  (property "Reference" "H2" (at 125.73 147.4216 90) (effects (font (size 1.27 1.27)) (justify left)))
  (property "Value" "MountingHole_Pad" (at 125.73 149.733 90) (effects (font (size 1.27 1.27)) (justify left)))
  (property "Footprint" "MountingHole:MountingHole_3.2mm_M3_Pad" (at 121.92 148.59 0) (effects (font (size 1.27 1.27)) hide))
  (property "Datasheet" "~" (at 121.92 148.59 0) (effects (font (size 1.27 1.27)) hide)) (pin "1"))

 (symbol (lib_id "Mechanical:MountingHole_Pad") (at 121.92 143.51 270) (unit 1) (in_bom yes) (on_board yes) (dnp no)
  (property "Reference" "H1" (at 125.73 142.3416 90) (effects (font (size 1.27 1.27)) (justify left)))
  (property "Value" "MountingHole_Pad" (at 125.73 144.653 90) (effects (font (size 1.27 1.27)) (justify left)))
  (property "Footprint" "MountingHole:MountingHole_3.2mm_M3_Pad" (at 121.92 143.51 0) (effects (font (size 1.27 1.27)) hide))
  (property "Datasheet" "~" (at 121.92 143.51 0) (effects (font (size 1.27 1.27)) hide)) (pin "1"))

 (symbol (lib_id "power:GND") (at 116.84 161.29 0) (unit 1) (in_bom yes) (on_board yes) (dnp no)
  (property "Reference" "#PWR05" (at 116.84 167.64 0) (effects (font (size 1.27 1.27)) hide))
  (property "Value" "GND" (at 116.967 165.6842 0) (effects (font (size 1.27 1.27))))
  (property "Footprint" "" (at 116.84 161.29 0) (effects (font (size 1.27 1.27)) hide))
  (property "Datasheet" "" (at 116.84 161.29 0) (effects (font (size 1.27 1.27)) hide)) (pin "1"))

 (symbol (lib_id "Connector_Generic:Conn_02x13_Odd_Even") (at 58.42 168.91 0) (unit 1) (in_bom yes) (on_board yes) (dnp no)
  (property "Reference" "J3" (at 59.69 148.1582 0) (effects (font (size 1.27 1.27))))
  (property "Value" "Conn_02x13_Odd_Even" (at 59.69 150.4696 0) (effects (font (size 1.27 1.27))))
  (property "Footprint" "Connector_PinHeader_2.54mm:PinHeader_2x13_P2.54mm_Vertical" (at 58.42 168.91 0) (effects (font (size 1.27 1.27)) hide))
  (property "Datasheet" "~" (at 58.42 168.91 0) (effects (font (size 1.27 1.27)) hide)) (pin "1") (pin "10") (pin "11") (pin "12") (pin "13") (pin "14") (pin "15") (pin "16") (pin "17") (pin "18") (pin "19") (pin "2") (pin "20") (pin "21") (pin "22") (pin "23") (pin "24") (pin "25") (pin "26") (pin "3") (pin "4") (pin "5") (pin "6") (pin "7") (pin "8") (pin "9"))

 (symbol (lib_id "power:GND") (at 50.8 153.67 270) (unit 1) (in_bom yes) (on_board yes) (dnp no)
  (property "Reference" "#PWR03" (at 44.45 153.67 0) (effects (font (size 1.27 1.27)) hide))
  (property "Value" "GND" (at 47.5488 153.797 90) (effects (font (size 1.27 1.27)) (justify right)))
  (property "Footprint" "" (at 50.8 153.67 0) (effects (font (size 1.27 1.27)) hide))
  (property "Datasheet" "" (at 50.8 153.67 0) (effects (font (size 1.27 1.27)) hide)) (pin "1"))

 (symbol (lib_id "power:VCC") (at 50.8 184.15 90) (unit 1) (in_bom yes) (on_board yes) (dnp no)
  (property "Reference" "#PWR04" (at 54.61 184.15 0) (effects (font (size 1.27 1.27)) hide))
  (property "Value" "VCC" (at 47.5742 183.6928 90) (effects (font (size 1.27 1.27)) (justify left)))
  (property "Footprint" "" (at 50.8 184.15 0) (effects (font (size 1.27 1.27)) hide))
  (property "Datasheet" "" (at 50.8 184.15 0) (effects (font (size 1.27 1.27)) hide)) (pin "1"))

 (sheet_instances (path "" (page "1"))))
